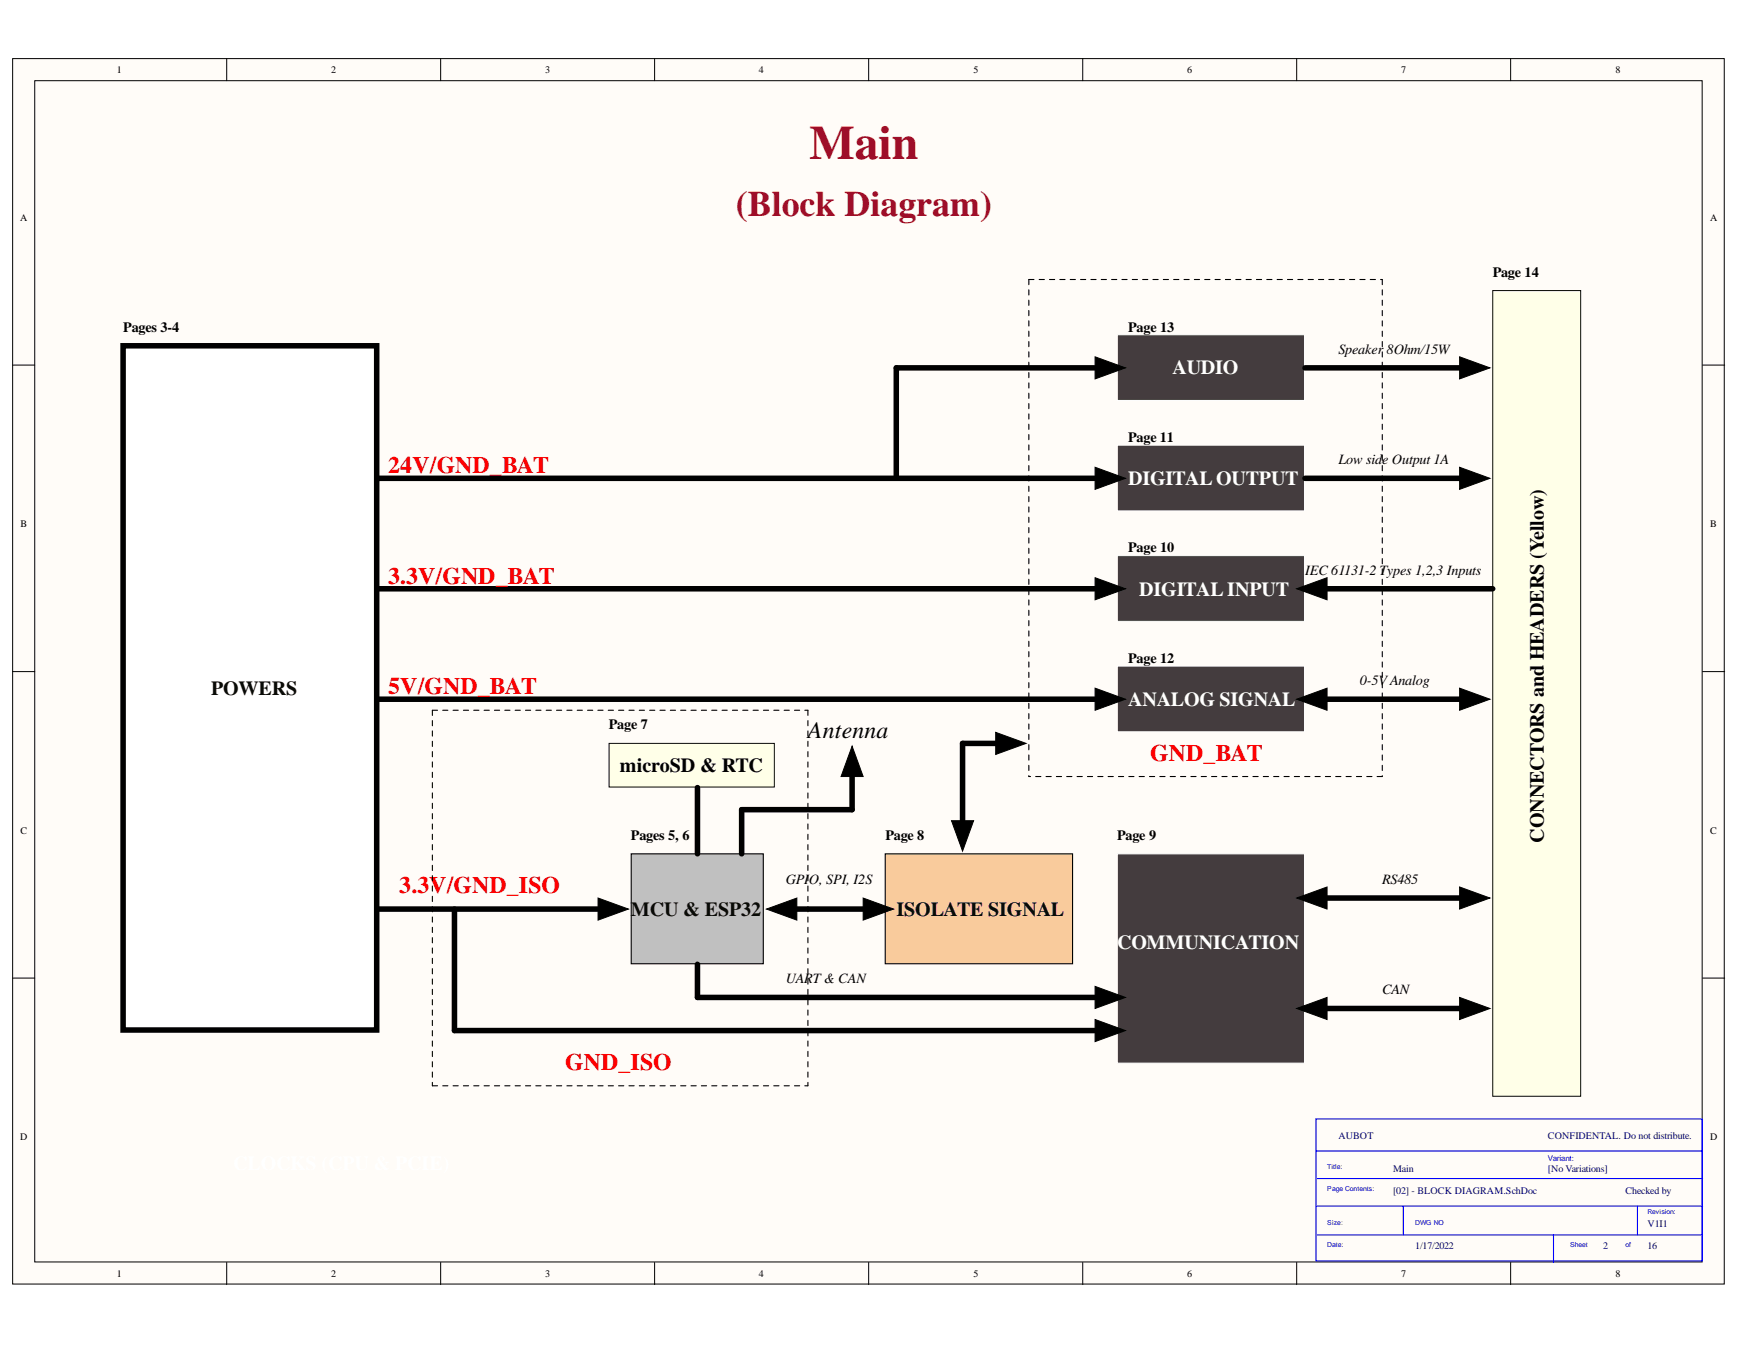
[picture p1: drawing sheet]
<svg xmlns="http://www.w3.org/2000/svg" width="279mm" height="216mm" viewBox="0 0 279 216" stroke-linecap="round" stroke-linejoin="round" font-family="sans-serif">
<g fill="#fffcf8" stroke="#000" stroke-width=".16">
<path d="M2 9.4h274.9v196.7h-274.9z"/>
<path d="M5.6 13h267.7v189.6h-267.7z"/>
</g>
<g fill="none" stroke="#000" stroke-width=".16">
<path d="M36.4 9.4v3.6M70.8 9.4v3.6M105.1 9.4v3.6M139.5 9.4v3.6M173.9 9.4v3.6M208.2 9.4v3.6M242.6 9.4v3.6M2 58.6h3.6M273.4 58.6h3.5M2 107.8h3.6M273.4 107.8h3.5M2 157h3.6"/>
<path d="M273.4 157h3.5M36.4 202.7v3.5M70.8 202.7v3.5M105.1 202.7v3.5M139.5 202.7v3.5M173.9 202.7v3.5M208.2 202.7v3.5M242.6 202.7v3.5"/>
</g>
<path d="M211.3 179.6h62v22.8h-62zM211.3 184.8h62.1M211.3 193.6h62.1M211.5 198.2h61.9M211.5 189.2h61.9M225.3 193.6v4.6M249.5 198.2v4.5M262.9 193.6v4.6" fill="none" stroke="#00f" stroke-width=".18"/>
<path d="M101.4 137.1h21.2v17.6h-21.2z" fill="#c0c0c0" stroke="#000" stroke-width=".18"/>
<path d="M239.7 46.6h14.1v129.4h-14.1z" fill="#ffffe8" stroke="#080d02" stroke-width=".16"/>
<path d="M19.8 55.5h40.7v109.8h-40.7z" fill="#fff" stroke="#000" stroke-width=".89"/>
<path d="M97.8 119.3h26.5v7h-26.5z" fill="#ffffe8" stroke="#080d02" stroke-width=".16"/>
<path d="M112 126.4v10.7M60.6 145.9h39" fill="none" stroke="#000" stroke-width=".89"/>
<path d="M96 144.2l4.9 1.7-4.9 1.8z" fill="#000"/>
<path d="M96 144.2l4.9 1.7-4.9 1.8z" fill="none" stroke="#000" stroke-width=".16"/>
<g fill="#443c3e" stroke="#fff" stroke-width=".16">
<path d="M179.4 89.2h30.1v10.5h-30.1z"/>
<path d="M179.4 71.5h30.1v10.5h-30.1z"/>
<path d="M179.4 106.9h30.1v10.6h-30.1z"/>
</g>
<path d="M142.1 137.1h30.1v17.6h-30.1z" fill="#f9cb9c" stroke="#000" stroke-width=".18"/>
<path d="M60.6 76.8h118.8M209.5 76.8h28.4M60.6 94.5h118.8M209.5 94.5h30.2M60.6 112.2h118.8M209.5 112.2h28.4M124.4 145.9h17.7" fill="none" stroke="#000" stroke-width=".89"/>
<path d="M175.8 75l4.9 1.8-4.9 1.8zM234.4 75l4.9 1.8-4.9 1.8zM175.8 92.7l4.9 1.8-4.9 1.8zM208.2 94.5l4.9-1.8v3.6zM175.8 110.5l4.9 1.7-4.9 1.8zM208.2 112.2l4.9-1.7v3.5zM234.4 110.5l4.9 1.7-4.9 1.8zM123.1 145.9l4.9-1.7v3.5zM138.6 144.2l4.9 1.7-4.9 1.8z" fill="#000"/>
<path d="M175.8 75l4.9 1.8-4.9 1.8zM234.4 75l4.9 1.8-4.9 1.8zM175.8 92.7l4.9 1.8-4.9 1.8zM208.2 94.5l4.9-1.8v3.6zM175.8 110.5l4.9 1.7-4.9 1.8zM208.2 112.2l4.9-1.7v3.5zM234.4 110.5l4.9 1.7-4.9 1.8zM123.1 145.9l4.9-1.7v3.5zM138.6 144.2l4.9 1.7-4.9 1.8z" fill="none" stroke="#000" stroke-width=".16"/>
<path d="M165.2 44.9h56.8M165.2 44.9v79.7M222 44.9v79.7M222 124.6h-56.8" fill="none" stroke="#000" stroke-width=".18" stroke-dasharray=".8 .8"/>
<path d="M179.4 53.7h30.1v10.6h-30.1z" fill="#443c3e" stroke="#fff" stroke-width=".16"/>
<path d="M179.4 59.1h-35.5v17.7M209.5 59.1h28.4M154.6 119.3v16" fill="none" stroke="#000" stroke-width=".89"/>
<path d="M175.8 57.3l4.9 1.8-4.9 1.7zM234.4 57.3l4.9 1.8-4.9 1.7zM152.8 131.7h3.5l-1.7 4.9z" fill="#000"/>
<path d="M175.8 57.3l4.9 1.8-4.9 1.7zM234.4 57.3l4.9 1.8-4.9 1.7zM152.8 131.7h3.5l-1.7 4.9z" fill="none" stroke="#000" stroke-width=".16"/>
<path d="M179.4 137.1h30.1v33.6h-30.1z" fill="#443c3e" stroke="#fff" stroke-width=".16"/>
<path d="M154.6 119.3h8.8M136.8 121.1v8.9h-17.7v7.1M73 145.9v19.5h106.4M112 154.8v5.3h67.4M209.5 144.2h28.4M209.5 161.9h28.4" fill="none" stroke="#000" stroke-width=".89"/>
<path d="M159.9 117.6l4.9 1.7-4.9 1.8zM136.8 119.8l1.8 4.8h-3.5zM208.2 144.2l4.9-1.8v3.5zM234.4 142.4l4.9 1.8-4.9 1.7zM175.8 163.7l4.9 1.7-4.9 1.8zM175.8 158.3l4.9 1.8-4.9 1.8zM208.2 161.9l4.9-1.8v3.6zM234.4 160.1l4.9 1.8-4.9 1.8z" fill="#000"/>
<path d="M136.8 119.8l1.8 4.8h-3.5zM159.9 117.6l4.9 1.7-4.9 1.8zM175.8 158.3l4.9 1.8-4.9 1.8zM208.2 144.2l4.9-1.8v3.5zM234.4 142.4l4.9 1.8-4.9 1.7zM175.8 163.7l4.9 1.7-4.9 1.8zM208.2 161.9l4.9-1.8v3.6zM234.4 160.1l4.9 1.8-4.9 1.8z" fill="none" stroke="#000" stroke-width=".16"/>
<path d="M69.4 114h60.3M69.4 114v60.3M129.7 114v60.3M69.4 174.3h60.3" fill="none" stroke="#000" stroke-width=".18" stroke-dasharray=".8 .8"/>
<text font-size="7.7" fill="#9e0e29" x="130" y="25.4">Main</text>
<text font-size="5.7" fill="#9e0e29" x="118.2" y="34.7">(Block Diagram)</text>
<g font-size="3.8" fill="#f00">
<text x="62.3" y="75.9">24V/GND_BAT</text>
<text x="62.3" y="93.7">3.3V/GND_BAT</text>
<text x="62.3" y="111.4">5V/GND_BAT</text>
<text x="184.7" y="122.1">GND_BAT</text>
<text x="64.1" y="143.3">3.3V/GND_ISO</text>
<text x="90.7" y="171.7">GND_ISO</text>
</g>
<text font-size="3.8" x="129.7" y="118.5">Antenna</text>
<g font-size="3.2" fill="#fff">
<text x="188.3" y="60.1">AUDIO</text>
<text x="181.2" y="77.9">DIGITAL OUTPUT</text>
<text x="182.9" y="95.6">DIGITAL INPUT</text>
<text x="181.2" y="113.3">ANALOG SIGNAL</text>
<text x="179.4" y="152.3">COMMUNICATION</text>
</g>
<g font-size="3.2" fill="#080d02">
<text x="33.9" y="111.5">POWERS</text>
<text x="101.3" y="147">MCU &amp; ESP32</text>
<text x="143.9" y="147">ISOLATE SIGNAL</text>
</g>
<g font-size="3.2">
<text x="99.5" y="123.9">microSD &amp; RTC</text>
<text x="247.9" y="135.3" transform="rotate(-90 247.9 135.3)">CONNECTORS and HEADERS (Yellow)</text>
</g>
<g font-size="2.3">
<text x="239.7" y="44.4">Page 14</text>
<text x="19.8" y="53.3">Pages 3-4</text>
<text x="181.2" y="53.3">Page 13</text>
<text x="214.9" y="56.8">Speaker</text>
<text x="222.7" y="56.8">8Ohm/15W</text>
<text x="181.2" y="71">Page 11</text>
<text x="214.9" y="74.5">Low side Output 1A</text>
<text x="181.2" y="88.7">Page 10</text>
<text x="209.6" y="92.2">IEC 61131-2 Types 1,2,3 Inputs</text>
<text x="181.2" y="106.4">Page 12</text>
<text x="218.4" y="110">0-5VAnalog</text>
<text x="97.8" y="117.1">Page 7</text>
<text x="101.3" y="134.8">Pages 5, 6</text>
<text x="142.2" y="134.8">Page 8</text>
<text x="179.4" y="134.8">Page 9</text>
<text x="126.2" y="141.9">GPIO, SPI, I2S</text>
<text x="221.9" y="141.9">RS485</text>
<text x="126.2" y="157.8">UART&amp; CAN</text>
<text x="221.9" y="159.6">CAN</text>
</g>
<g font-size="1.6">
<text x="18.8" y="11.8">1</text>
<text x="53.2" y="11.8">2</text>
<text x="87.5" y="11.8">3</text>
<text x="121.9" y="11.8">4</text>
<text x="156.3" y="11.8">5</text>
<text x="190.6" y="11.8">6</text>
<text x="225" y="11.8">7</text>
<text x="259.4" y="11.8">8</text>
<text x="3.2" y="35.4">A</text>
<text x="274.6" y="35.4">A</text>
<text x="3.3" y="84.6">B</text>
<text x="274.6" y="84.6">B</text>
<text x="3.3" y="133.8">C</text>
<text x="274.6" y="133.8">C</text>
<text x="3.2" y="183">D</text>
<text x="274.6" y="183">D</text>
<text x="18.8" y="204.9">1</text>
<text x="53.2" y="204.9">2</text>
<text x="87.5" y="204.9">3</text>
<text x="121.9" y="204.9">4</text>
<text x="156.3" y="204.9">5</text>
<text x="190.6" y="204.9">6</text>
<text x="225" y="204.9">7</text>
<text x="259.4" y="204.9">8</text>
</g>
<g font-size="1.6" fill="#000080">
<text x="214.9" y="182.8">AUBOT</text>
<text x="248.6" y="182.8">CONFIDENTAL. Do not distribute.</text>
<text x="223.7" y="191.7">[02] - BLOCK DIAGRAM.SchDoc</text>
<text x="223.7" y="188.1">Main</text>
<text x="248.6" y="188.1">[No Variations]</text>
<text x="261" y="191.7">Checked by</text>
<text x="264.6" y="197">V1I1</text>
<text x="227.3" y="200.5">1/17/2022</text>
<text x="257.4" y="200.5">2</text>
<text x="264.6" y="200.5">16</text>
</g>
<text font-size="1.3" fill="#00f" x="248.6" y="186.4">Variant:</text>
<g font-size="1.1" fill="#00f">
<text x="213.1" y="187.7">Title:</text>
<text x="213.1" y="191.2">Page Contents:</text>
<text x="213.1" y="196.6">Size:</text>
<text x="227.3" y="196.6">DWG NO</text>
<text x="264.6" y="194.8">Revision:</text>
<text x="213.1" y="200.1">Date:</text>
<text x="252.1" y="200.1">Sheet</text>
<text x="261" y="200.1">of</text>
</g>
</svg>
